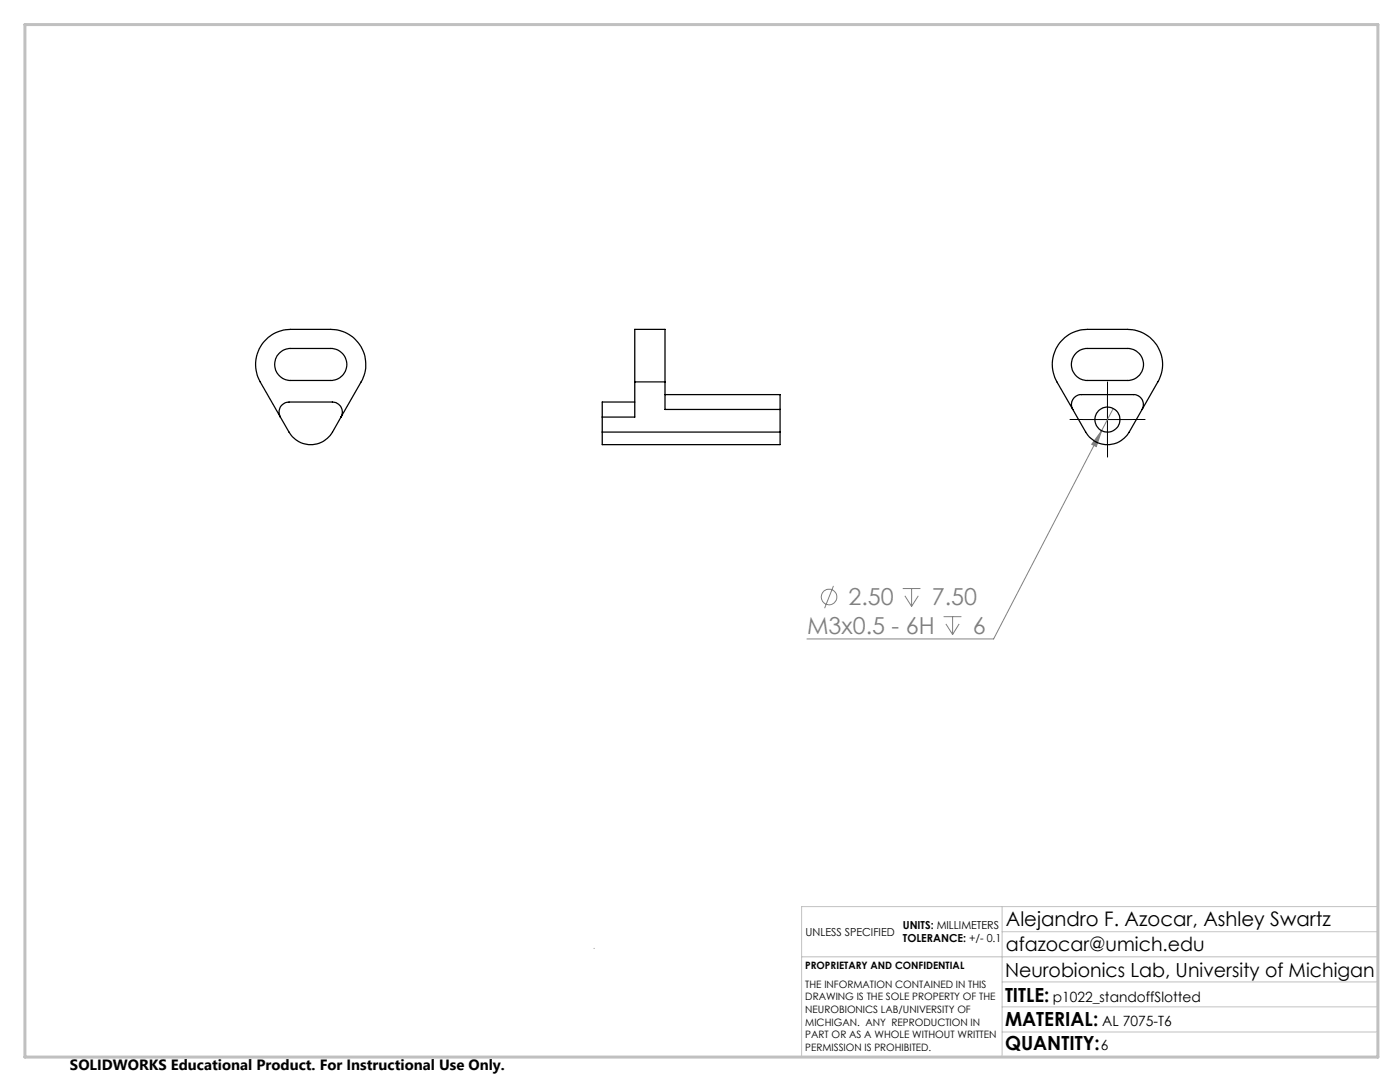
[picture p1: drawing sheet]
<svg xmlns="http://www.w3.org/2000/svg" width="279mm" height="216mm" viewBox="0 0 279 216" stroke-linecap="round" stroke-linejoin="round" font-family="sans-serif">
<g fill="none" stroke="#808080" stroke-width=".2">
<path d="M219.9 85.9l-1.1 3.2-.9-.4zM219.9 85.9l-21.6 41.6h-37.3M222.2 81.5l-2.3 4.4M166.3 116.9l-1.7 4.5M180.2 117.4h3.5M180.6 118.9l1.3 2.1M181.9 117.4v3.6M183.3 118.9l-1.4 2.1M188.3 123h3.6M188.8 124.5l1.3 2.1M190.1 123v3.6M191.4 124.5l-1.3 2.1"/>
<circle cx="165.5" cy="119.1" r="1.55"/>
</g>
<path d="M221 78.7v-2.5M216 83.7h-2.5M221 88.7v2.5M226 83.7h2.5" fill="none" stroke="#000" stroke-width=".2" stroke-dasharray="15.2 1.3 1.3 1.3"/>
<path d="M221 78.7v10M216 83.7h10" fill="none" stroke="#000" stroke-width=".2"/>
<path d="M118.6 189.2v.1M160 190.9h115M200 185.9h75M200 180.9v30M200 195.9h75M275 180.9h-115v30M200 205.9h75M200 200.9h75" fill="none" stroke="#c0c0c0" stroke-width=".2"/>
<path d="M5 4.9h270v206h-270z" fill="none" stroke="#c0c0c0" stroke-width=".6"/>
<path d="M219.9 85.9l-1.1 3.2-.9-.4z" fill="#808080"/>
<g fill="none" stroke="#000" stroke-width=".25">
<path d="M55.7 70.5a3.1 3.1 0 0 1 2.3-1h8a3.2 3.2 0 0 1 3.2 3.2 3.2 3.2 0 0 1-3.2 3.2h-8a3.2 3.2 0 0 1-2.9-1.9 3.2 3.2 0 0 1 .6-3.5zM126.7 76.2v-10.5h6v10.5M126.7 76.2h6M126.7 76.2v7h-6.5M132.7 78.7h23v3M132.7 76.2v5.5h23M211.8 68.1a6.9 6.9 0 0 1 5.2-2.4h8a7 7 0 0 1 6.1 10.5l-5.7 10a5 5 0 0 1-8.7 0l-5.8-10a7 7 0 0 1 .9-8.1zM214.7 70.5a3.1 3.1 0 0 1 2.3-1h8a3.2 3.2 0 0 1 3.2 3.2 3.2 3.2 0 0 1-3.2 3.2h-8a3.2 3.2 0 0 1-2.9-1.9 3.2 3.2 0 0 1 .6-3.5zM56 83.2l1.7 3a5 5 0 0 0 8.7 0l1.7-3M56 83.2a1.99 1.99 0 0 1 1.7-3h8.6a1.99 1.99 0 0 1 1.8 3M56 83.2l-4.1-7a7 7 0 0 1 6.1-10.5h8a7 7 0 0 1 6.1 10.5l-4 7M120.2 86.2v2.5h35.5v-2.5"/>
<path d="M120.2 86.2h35.5M120.2 83.2v3M126.7 80.2h-6.5v3M155.7 81.7v4.5M214.1 81.7a1.98 1.98 0 0 1 1.7-3h10.4a1.98 1.98 0 0 1 1.7 3"/>
<circle cx="221" cy="83.7" r="2.5"/>
</g>
<g font-size="4.7" fill="#808080">
<text x="169.3" y="120.8">2.50</text>
<text x="186" y="120.8">7.50</text>
<text x="161.1" y="126.4">M3x0.5 - 6H</text>
<text x="194.1" y="126.4">6</text>
</g>
<text font-size="4" x="200.7" y="184.9">Alejandro F. Azocar, Ashley Swartz</text>
<g font-size="3.9">
<text x="200.7" y="189.8">afazocar@umich.edu</text>
<text x="200.6" y="194.9">Neurobionics Lab, University of Michigan</text>
<text x="200.6" y="199.8">TITLE:</text>
<text x="200.6" y="209.5">QUANTITY:</text>
<text x="200.6" y="204.6">MATERIAL:</text>
</g>
<text font-size="3" x="14" y="213.5">SOLIDWORKS Educational Product. For Instructional Use Only.</text>
<g font-size="2.8">
<text x="210.1" y="199.8">p1022_standoffSlotted</text>
<text x="219.7" y="209.5">6</text>
<text x="220" y="204.6">AL 7075-T6</text>
</g>
<g font-size="2.2">
<text x="180.2" y="185.3">UNITS: MILLIMETERS</text>
<text x="160.8" y="186.8">UNLESS SPECIFIED</text>
<text x="180.2" y="188">TOLERANCE: +/- 0.1</text>
</g>
<g font-size="2">
<text x="160.7" y="193.4">PROPRIETARY AND CONFIDENTIAL</text>
<text x="160.7" y="197.1">THE INFORMATION CONTAINED IN THIS</text>
<text x="160.7" y="199.6">DRAWING IS THE SOLE PROPERTY OF THE</text>
<text x="160.7" y="202.1">NEUROBIONICS LAB/UNIVERSITY OF</text>
<text x="160.7" y="204.6">MICHIGAN. ANY REPRODUCTION IN</text>
<text x="160.7" y="207.2">PART OR AS A WHOLE WITHOUT WRITTEN</text>
<text x="160.7" y="209.7">PERMISSION IS PROHIBITED.</text>
</g>
</svg>
